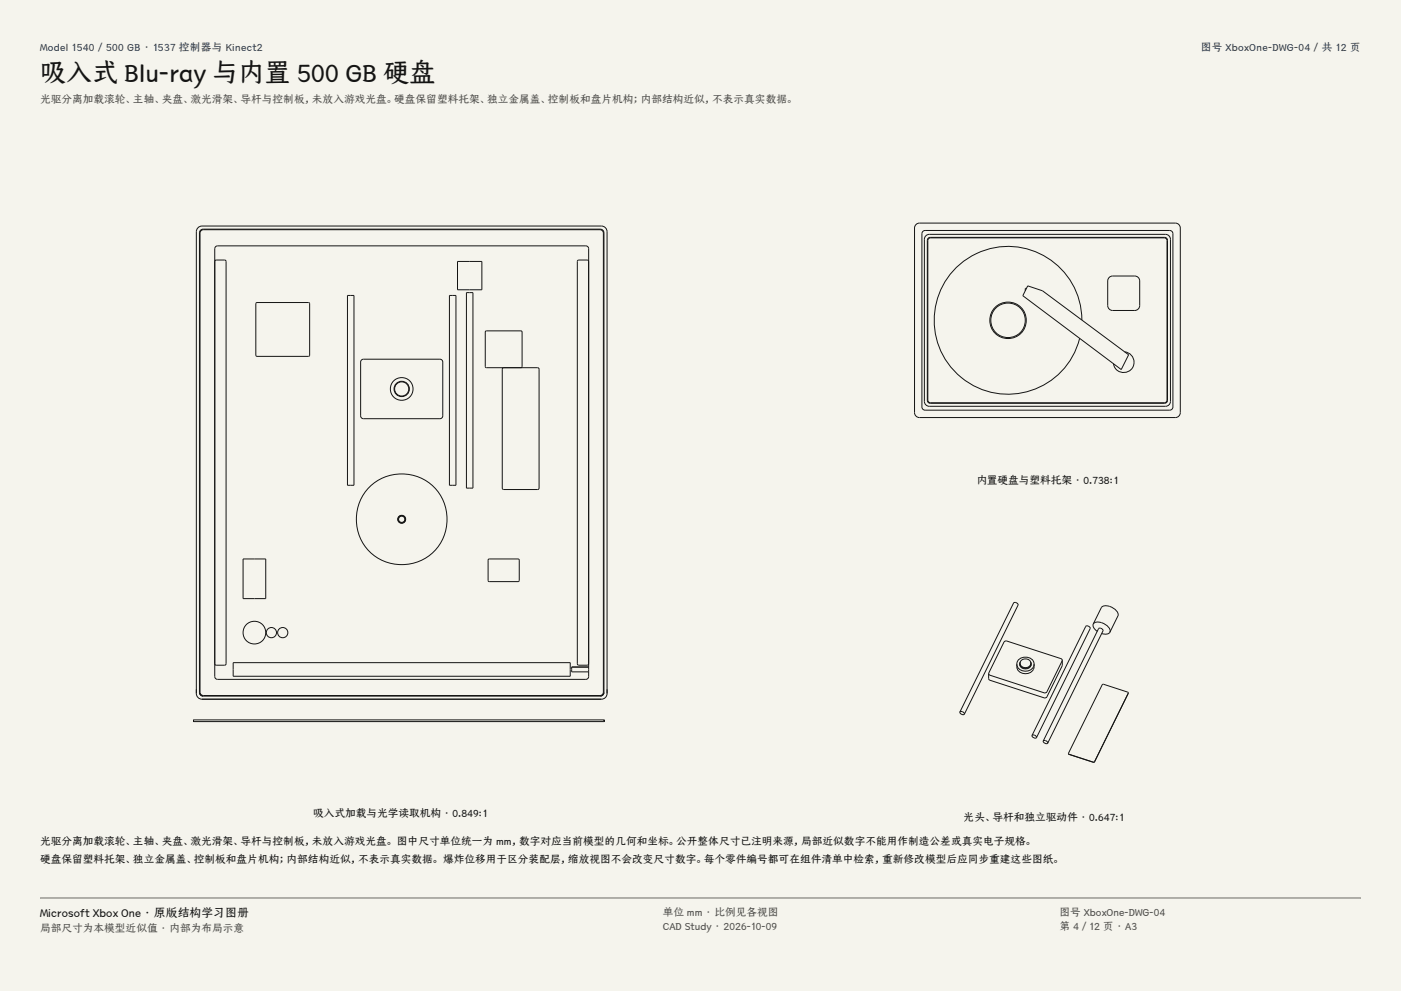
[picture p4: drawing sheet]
<svg xmlns="http://www.w3.org/2000/svg" width="420mm" height="297mm" viewBox="0 0 420 297" stroke-linecap="round" stroke-linejoin="round" font-family="sans-serif">
<g fill="#f5f4ed">
<path d="M0 0h420v297h-420z"/>
<path d="M12 12h396v275h-396z"/>
</g>
<g fill="none" stroke="#141413" stroke-width=".3">
<path d="M59.4 68.2l1.2-.5h119.7a1.7 1.7 0 0 1 1.7 1.7v138.5a1.7 1.7 0 0 1-1.7 1.7h-119.7a1.7 1.7 0 0 1-1.7-1.7v-138.5zM60 69.1l.9-.4h119.1l.8 .4 .3 .7v137.7l-.5 .9-.6 .2h-119.1l-.9-.4-.2-.7v-137.7zM60.3 69.1l.7-.3h118.9a1.02 1.02 0 0 1 1 1.1v137.5a1.02 1.02 0 0 1-1 1h-118.9a1.02 1.02 0 0 1-1-1v-137.5zM64.4 78.4l.4-.5h2.6l.4 .5v120.5l-.4 .5h-2.6l-.4-.5M137.2 78.4h7.3v8.4h-7.3zM176.5 78.4l-.5-.5h-2.5l-.4 .5v120.5l.4 .5h2.5l.5-.5M274.4 67.5l1.2-.6h76.8a1.48 1.48 0 0 1 1.4 1.4v55.4a1.48 1.48 0 0 1-1.4 1.4h-76.8a1.48 1.48 0 0 1-1.4-1.4v-55.4zM276.7 69.4l.6-.3h73.4a.96 .96 0 0 1 .9 .9v52a.96 .96 0 0 1-.9 .9h-73.4a.96 .96 0 0 1-.9-.9v-52zM277.4 70.8l1.2-.6h70.8a1.48 1.48 0 0 1 1.5 1.5v48.6a1.48 1.48 0 0 1-1.5 1.5h-70.8a1.48 1.48 0 0 1-1.5-1.5v-48.6zM278.3 71.4l.6-.3h70.2a.89 .89 0 0 1 .9 .9v48a.89 .89 0 0 1-.9 .9h-70.2a.89 .89 0 0 1-.9-.9v-48zM278.4 71.5l.6-.2h70a.81 .81 0 0 1 .9 .8v47.8a.81 .81 0 0 1-.9 .8h-70a.81 .81 0 0 1-.9-.8v-47.8zM76.9 90.7h15.6l.3 .1v15.7l-.1 .3h-15.7l-.3-.2v-15.6z"/>
<path d="M104.2 88.5h1.9v56.9h-1.9zM134.7 88.5h2v56.9h-2zM139.8 87.7h2v58.6h-2zM307.7 86.4l-.3 .1v.6M308.1 85.7l4.4 1.4 25.8 19.2-2.2 4.5-29.5-22.2zM324.3 95.9a22.1 22.1 0 0 0-31.6-19.9 22.1 22.1 0 0 0-4.5 37.1 22.1 22.1 0 0 0 35.5-11.7M332.4 83.3l1.1-.6h6.7a1.48 1.48 0 0 1 1.5 1.5v7.4a1.48 1.48 0 0 1-1.5 1.4h-6.7a1.48 1.48 0 0 1-1.4-1.4v-7.4zM108.4 107.9l.6-.2h22.9a.85 .85 0 0 1 .8 .8v16.1a.85 .85 0 0 1-.8 .9h-22.9a.85 .85 0 0 1-.9-.9v-16.1zM151 110.2l-.4 .4v35.9l.4 .2h10.2l.4-.4v-35.9l-.4-.2h-15.6l-.1-.3v-10.4l.1-.3h10.6l.3 .1v10.6l-.3 .3M337.2 105.5a3.1 3.1 0 0 1 2.8 3.1 3.1 3.1 0 0 1-2.9 3.1 3.1 3.1 0 0 1-3.3-2.7M72.9 167.5h6.8v11.9h-6.8zM146.5 167.6h9l.2 .3-.1 6.2-.3 .2h-8.8l-.2-.3v-6.1z"/>
<path d="M69.9 198.6h101.1v4.1h-101.1zM176.5 199.9v-125.4a.85 .85 0 0 0-.9-.8h-110.4a.85 .85 0 0 0-.8 .8v128.3a.85 .85 0 0 0 .8 .8h110.4a.85 .85 0 0 0 .9-.8v-1.4M176.5 199.9v1.5M176.5 199.9h-5.1v1.5h5.1M304.8 199a2.64 2.64 0 0 0 2.6 2.2 2.64 2.64 0 0 0 2.6-2.2M304.8 199a2.64 2.64 0 0 1 2.6-2.1 2.64 2.64 0 0 1 2.6 2.1M304.8 199a2.66 2.66 0 0 0 2 2.9 2.66 2.66 0 0 0 3.1-1.6l.1-1.3M305.8 198.8a1.65 1.65 0 0 0 1.6 1.3 1.65 1.65 0 0 0 1.6-1.3M305.8 198.8a1.65 1.65 0 0 1 1.6-1.3 1.65 1.65 0 0 1 1.6 1.3M305.8 198.8a1.62 1.62 0 0 0 1.6 1.5 1.62 1.62 0 0 0 1.6-1.5M305.8 199.2l-.1 .2M305.9 198.4a1.46 1.46 0 0 0 .1 1.6 1.46 1.46 0 0 0 1.7 .5 1.38 1.38 0 0 0 1.3-2.1"/>
<path d="M309 199.2l.1 .2M318.5 197.9l-.5-.5-16.2-5.3h-.5l-.3 .3-4.6 9.5M318.5 197.9l-4.7 9.4-.3 .3h-.5l-16.2-5.2-.4-.5M318.5 197.9l-.1 1.7-4.6 9.3-.3 .2h-.5l-16.2-5.2-.4-.5v-1.5M327.7 187l2.4-4.9a2.82 2.82 0 0 1 3.9 .3 2.18 2.18 0 0 1 1.1 2.2l-2.4 4.9M327.7 187a2.82 2.82 0 0 1 3.9 .3 2.18 2.18 0 0 1 1.1 2.2M327.7 187l.2 1.1 1 1.1M332.7 189.5l-.9 .5-1.5-.1M58 215.8h123.1v.5h-123.1zM287.8 213.4l16.1-32.7 .3-.2 .6 .2 .4 .6-16.1 32.7M287.8 213.4l.3-.2 .6 .2 .4 .6M287.8 213.4a.87 .87 0 0 0 1.3 .6"/>
<path d="M338.2 207.8l-10.1 20.5M338.3 207.7l-.3-.3-7.5-2.3-10.2 20.7M338.3 207.7l-.1 .1M338.3 207.7h.1M309.4 220.4l16.1-32.7 .4-.1 .6 .2 .3 .6-16.1 32.7M309.4 220.4l.4-.2 .6 .2 .3 .7M309.4 220.4a.87 .87 0 0 0 1.3 .7M312.8 222.1l16.5-33.7 .4-.2 .6 .2 .4 .7-16.6 33.6M312.8 222.1l.3-.2 .6 .2 .4 .6M312.8 222.1a.87 .87 0 0 0 1.3 .6M320.3 225.8l.2 .3 7.2 2.4 .4-.2M320.3 225.9l.2 .2"/>
<path d="M320.3 225.8v.1M328.1 228.3l-.4 .1"/>
<circle cx="302.2" cy="96" r="5.5"/>
<circle cx="302.2" cy="96" r="5.2"/>
<circle cx="120.4" cy="116.6" r="3.4"/>
<circle cx="120.4" cy="116.6" r="2.3"/>
<circle cx="120.4" cy="116.6" r="2.13"/>
<circle cx="120.4" cy="155.6" r="13.6"/>
<circle cx="120.4" cy="155.6" r="1.19"/>
<circle cx="120.4" cy="155.6" r="1.11"/>
<circle cx="120.4" cy="155.6" r=".94"/>
<circle cx="76.3" cy="189.6" r="3.4"/>
<circle cx="81.4" cy="189.6" r="1.53"/>
<circle cx="84.8" cy="189.6" r="1.53"/>
</g>
<path d="M12 269.3h396zM12 269h396v.3h-396z" fill-rule="evenodd" fill="#504e49"/>
<text font-size="7.8" fill="#141413" x="12" y="24.7">吸入式 Blu-ray 与内置 500 GB 硬盘</text>
<text font-size="3.5" fill="#141413" x="12" y="274.9">Microsoft Xbox One · 原版结构学习图册</text>
<g font-size="3.2" fill="#1b365d">
<text x="12" y="15.3">Model 1540 / 500 GB · 1537 控制器与 Kinect2</text>
<text x="360" y="15.3">图号 XboxOne-DWG-04 / 共 12 页</text>
</g>
<g font-size="3.2" fill="#504e49">
<text x="12" y="30.9">光驱分离加载滚轮、主轴、夹盘、激光滑架、导杆与控制板，未放入游戏光盘。硬盘保留塑料托架、独立金属盖、控制板和盘片机构；内部结构近似，不表示真实数据。</text>
<text x="198.7" y="274.5">单位 mm · 比例见各视图</text>
<text x="317.6" y="274.5">图号 XboxOne-DWG-04</text>
<text x="12" y="279.3">局部尺寸为本模型近似值 · 内部为布局示意</text>
<text x="198.7" y="278.8">CAD Study · 2026-10-09</text>
<text x="317.6" y="278.8">第 4 / 12 页 · A3</text>
</g>
<g font-size="3.2" fill="#141413">
<text x="292.7" y="145">内置硬盘与塑料托架 · 0.738:1</text>
<text x="93.9" y="245">吸入式加载与光学读取机构 · 0.849:1</text>
<text x="289" y="246">光头、导杆和独立驱动件 · 0.647:1</text>
<text x="12" y="253.3">光驱分离加载滚轮、主轴、夹盘、激光滑架、导杆与控制板，未放入游戏光盘。 图中尺寸单位统一为 mm，数字对应当前模型的几何和坐标。公开整体尺寸已注明来源，局部近似数字不能用作制造公差或真实电子规格。</text>
<text x="12" y="258.6">硬盘保留塑料托架、独立金属盖、控制板和盘片机构；内部结构近似，不表示真实数据。 爆炸位移用于区分装配层，缩放视图不会改变尺寸数字。每个零件编号都可在组件清单中检索，重新修改模型后应同步重建这些图纸。</text>
</g>
</svg>
